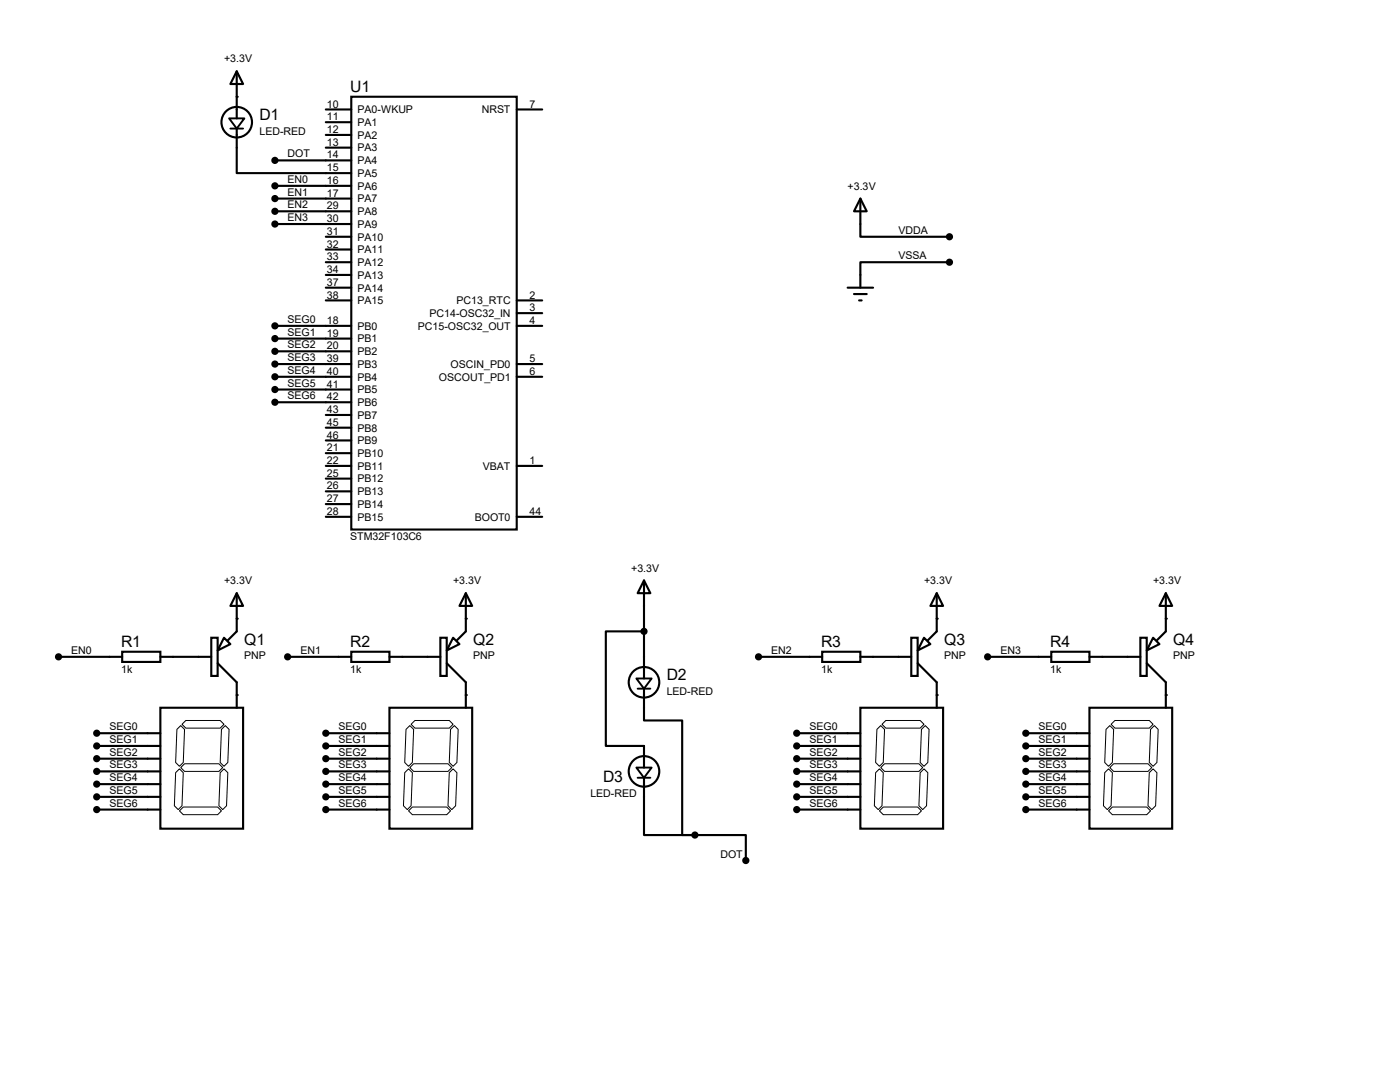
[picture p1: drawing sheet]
<svg xmlns="http://www.w3.org/2000/svg" width="279mm" height="216mm" viewBox="0 0 279 216" stroke-linecap="round" stroke-linejoin="round" font-family="sans-serif">
<g fill="none" stroke="#000" stroke-width=".42">
<path d="M47.2 14.2l1.3 2.6h-2.5zM47.2 14.2v9.4M70.1 19.3h33v86.4h-33zM47.2 25.7v8.8h22.9M54.9 39.6h15.2M54.9 37.1h15.2M54.9 32h15.2M65 21.8h5.1M65 26.9h5.1M65 24.4h5.1M65 29.5h5.1M103.1 21.8h5.1"/>
<path d="M171.7 39.6l1.3 2.6h-2.6zM171.7 39.6v7.6h17.8M54.9 42.2h15.2M54.9 44.7h15.2M65 47.2h5.1M65 49.8h5.1M65 52.3h5.1M65 54.9h5.1M65 57.4h5.1M65 59.9h5.1M103.1 59.9h5.1M169.2 57.4h5"/>
<path d="M170.4 58.7h2.6M171.4 59.9h.6M189.5 52.3h-17.8v5.1M54.9 65h15.2M54.9 67.6h15.2M54.9 70.1h15.2M54.9 72.6h15.2M54.9 75.2h15.2M54.9 77.7h15.2M103.1 65h5.1M103.1 72.6h5.1M103.1 75.2h5.1"/>
<path d="M103.1 62.5h5.1M54.9 80.3h15.2M65 85.3h5.1M65 87.9h5.1M65 90.4h5.1M65 93h5.1M65 82.8h5.1M65 95.5h5.1M65 98h5.1M103.1 93h5.1M47.2 118.4l1.3 2.5h-2.5zM47.2 118.4v7.6l-1.7 1.8"/>
<path d="M65 103.1h5.1M65 100.6h5.1M93 118.4l1.2 2.5h-2.5zM93 118.4v7.6l-1.8 1.8M103.1 103.1h5.1M128.5 115.8l1.3 2.6h-2.5zM128.5 115.8v19.6M186.9 118.4l1.3 2.5h-2.5zM186.9 118.4v7.6l-1.7 1.8M232.7 118.4l1.2 2.5h-2.5zM232.7 118.4v7.6l-1.8 1.8M11.7 131.1h12.7"/>
<path d="M24.4 130h7.6v2.1h-7.6zM32 131.1h10.2M42.2 127.3h1.2v7.6h-1.2zM43.4 132.3l3.8 3.8v5.1M44.7 127.3l1.3 1.2-2.6 1.3zM57.4 131.1h12.7M70.1 130h7.6v2.1h-7.6zM77.7 131.1h10.2M87.9 127.3h1.3v7.6h-1.3zM89.2 132.3l3.8 3.8v5.1M90.4 127.3l1.3 1.2-2.5 1.3zM128.5 126h-7.6v22.8h7.6v4.4"/>
<path d="M128.5 137.4v6.4h7.6v22.8h2.6M151.4 131.1h12.7M164.1 130h7.6v2.1h-7.6zM171.7 131.1h10.2M181.9 127.3h1.2v7.6h-1.2zM183.1 132.3l3.8 3.8v5.1M184.4 127.3l1.3 1.2-2.6 1.3zM197.1 131.1h12.7M209.8 130h7.6v2.1h-7.6zM217.4 131.1h10.2M227.6 127.3h1.3v7.6h-1.3zM228.9 132.3l3.8 3.8v5.1"/>
<path d="M230.1 127.3l1.3 1.2-2.5 1.3zM19.3 146.3h12.7M19.3 148.8h12.7M19.3 151.4h12.7M19.3 153.9h12.7M19.3 156.5h12.7M19.3 159h12.7M32 141.2h16.5v24.2h-16.5zM65 146.3h12.7M65 148.8h12.7M65 151.4h12.7M65 153.9h12.7"/>
<path d="M65 156.5h12.7M65 159h12.7M77.7 141.2h16.5v24.2h-16.5zM128.5 155.2v11.4h10.2M159 146.3h12.7M159 148.8h12.7M159 151.4h12.7M159 153.9h12.7M159 156.5h12.7M159 159h12.7M171.7 141.2h16.5v24.2h-16.5zM204.7 146.3h12.7"/>
<path d="M204.7 148.8h12.7M204.7 151.4h12.7M204.7 153.9h12.7M204.7 156.5h12.7M204.7 159h12.7M217.4 141.2h16.5v24.2h-16.5zM19.3 161.5h12.7M65 161.5h12.7M138.7 166.6h10.1v5.1M159 161.5h12.7M204.7 161.5h12.7"/>
<circle cx="47.2" cy="24.4" r="3"/>
<circle cx="128.5" cy="136.1" r="3"/>
<circle cx="128.5" cy="153.9" r="3"/>
</g>
<g fill="#000">
<circle cx="47.2" cy="19.3" r=".21"/>
<circle cx="47.2" cy="123.4" r=".21"/>
<circle cx="47.2" cy="138.7" r=".21"/>
<circle cx="93" cy="138.7" r=".21"/>
<circle cx="93" cy="123.4" r=".21"/>
<circle cx="186.9" cy="138.7" r=".21"/>
<circle cx="186.9" cy="123.4" r=".21"/>
<circle cx="232.7" cy="123.4" r=".21"/>
<circle cx="232.7" cy="138.7" r=".21"/>
</g>
<g fill="#000" stroke="#000" stroke-width=".42">
<circle cx="54.9" cy="32" r=".51"/>
<circle cx="54.9" cy="39.6" r=".51"/>
<circle cx="54.9" cy="37.1" r=".51"/>
<circle cx="54.9" cy="44.7" r=".51"/>
<circle cx="54.9" cy="42.2" r=".51"/>
<circle cx="189.5" cy="47.2" r=".51"/>
<circle cx="189.5" cy="52.3" r=".51"/>
<circle cx="54.9" cy="75.2" r=".51"/>
<circle cx="54.9" cy="70.1" r=".51"/>
<circle cx="54.9" cy="67.6" r=".51"/>
<circle cx="54.9" cy="72.6" r=".51"/>
<circle cx="54.9" cy="65" r=".51"/>
<circle cx="54.9" cy="77.7" r=".51"/>
<circle cx="54.9" cy="80.3" r=".51"/>
<circle cx="11.7" cy="131.1" r=".51"/>
<circle cx="57.4" cy="131.1" r=".51"/>
<circle cx="128.5" cy="126" r=".51"/>
<circle cx="151.4" cy="131.1" r=".51"/>
<circle cx="197.1" cy="131.1" r=".51"/>
<circle cx="19.3" cy="148.8" r=".51"/>
<circle cx="19.3" cy="153.9" r=".51"/>
<circle cx="19.3" cy="146.3" r=".51"/>
<circle cx="19.3" cy="156.5" r=".51"/>
<circle cx="19.3" cy="159" r=".51"/>
<circle cx="19.3" cy="151.4" r=".51"/>
<circle cx="65" cy="156.5" r=".51"/>
<circle cx="65" cy="148.8" r=".51"/>
<circle cx="65" cy="151.4" r=".51"/>
<circle cx="65" cy="153.9" r=".51"/>
<circle cx="65" cy="159" r=".51"/>
<circle cx="65" cy="146.3" r=".51"/>
<circle cx="159" cy="153.9" r=".51"/>
<circle cx="159" cy="146.3" r=".51"/>
<circle cx="159" cy="148.8" r=".51"/>
<circle cx="159" cy="151.4" r=".51"/>
<circle cx="159" cy="156.5" r=".51"/>
<circle cx="159" cy="159" r=".51"/>
<circle cx="204.7" cy="148.8" r=".51"/>
<circle cx="204.7" cy="146.3" r=".51"/>
<circle cx="204.7" cy="159" r=".51"/>
<circle cx="204.7" cy="151.4" r=".51"/>
<circle cx="204.7" cy="156.5" r=".51"/>
<circle cx="204.7" cy="153.9" r=".51"/>
<circle cx="19.3" cy="161.5" r=".51"/>
<circle cx="65" cy="161.5" r=".51"/>
<circle cx="138.7" cy="166.6" r=".51"/>
<circle cx="148.8" cy="171.7" r=".51"/>
<circle cx="159" cy="161.5" r=".51"/>
<circle cx="204.7" cy="161.5" r=".51"/>
</g>
<path d="M45.7 23.6h3.1l-1.6 2.1zM46 25.7h2.5M127 135.4h3l-1.5 2zM127.3 137.4h2.5M127 153.2h3l-1.5 2zM127.3 155.2h2.5" fill="none" stroke="#000" stroke-width=".38"/>
<g fill="none" stroke="#000" stroke-width=".2">
<path d="M35.1 154.2l.7-.8 .8 .8-.3 6.6-.7 .7-.8-.7zM35.3 145.5l.8-.7 .7 .7-.2 6.6-.8 .8-.7-.8zM36.3 144.5l.8-.7h6.8l.8 .7-.8 .8h-6.8zM36.8 152.4h6.9l.7 .8-.7 .7h-6.9l-.7-.7zM43.9 154.2l.8-.8 .8 .8-.3 6.6-.8 .7-.7-.7zM45 144.8l.7 .7-.2 6.6-.8 .8-.8-.8 .3-6.6zM80.8 154.2l.7-.8 .8 .8-.3 6.6-.7 .7-.8-.7zM81.8 153.2l.7-.8h6.9l.8 .8-.8 .7h-6.9zM81.8 144.8l.7 .7-.2 6.6-.8 .8-.7-.8 .2-6.6zM82 144.5l.8-.7h6.9l.7 .7-.7 .8h-6.9zM89.7 154.2l.7-.8 .8 .8-.3 6.6-.7 .7-.8-.7zM90.7 144.8l.7 .7-.2 6.6-.8 .8-.7-.8 .2-6.6z"/>
<path d="M174.8 154.2l.7-.8 .8 .8-.3 6.6-.7 .7-.8-.7zM175 145.5l.8-.7 .7 .7-.2 6.6-.8 .8-.7-.8zM175.8 153.2l.7-.8h6.9l.7 .8-.7 .7h-6.9zM176.8 143.8h6.8l.8 .7-.8 .8h-6.8l-.8-.8zM183.6 154.2l.8-.8 .8 .8-.3 6.6-.8 .7-.7-.7zM183.9 145.5l.8-.7 .7 .7-.2 6.6-.8 .8-.8-.8zM220.5 154.2l.7-.8 .8 .8-.3 6.6-.7 .7-.8-.7zM220.7 145.5l.8-.7 .7 .7-.2 6.6-.8 .8-.7-.8zM221.5 153.2l.7-.8h6.9l.8 .8-.8 .7h-6.9zM222.5 143.8h6.9l.7 .7-.7 .8h-6.9l-.8-.8zM229.4 154.2l.7-.8 .8 .8-.3 6.6-.7 .7-.8-.7zM230.4 144.8l.7 .7-.2 6.6-.8 .8-.7-.8 .2-6.6z"/>
<path d="M36.6 161h6.8l.8 .8-.8 .8h-6.8l-.8-.8zM82.3 161h6.9l.7 .8-.7 .8h-6.9l-.8-.8zM175.5 161.8l.8-.8h6.8l.8 .8-.8 .8h-6.8zM221.2 161.8l.8-.8h6.9l.7 .8-.7 .8h-6.9z"/>
</g>
<g font-size="3.1">
<text x="51.8" y="24">D1</text>
<text x="69.9" y="18.4">U1</text>
<text x="24.2" y="129.2">R1</text>
<text x="48.7" y="128.6">Q1</text>
<text x="69.9" y="129.2">R2</text>
<text x="94.4" y="128.6">Q2</text>
<text x="163.9" y="129.2">R3</text>
<text x="188.4" y="128.6">Q3</text>
<text x="209.6" y="129.2">R4</text>
<text x="234.1" y="128.6">Q4</text>
<text x="133.1" y="135.7">D2</text>
<text x="120.4" y="156">D3</text>
</g>
<g font-size="2.1">
<text x="44.7" y="12.4">+3.3V</text>
<text x="65.2" y="21.5">10</text>
<text x="71.4" y="22.6">PA0-WKUP</text>
<text x="96.1" y="22.6">NRST</text>
<text x="105.7" y="21.5">7</text>
<text x="51.8" y="26.9">LED-RED</text>
<text x="65.2" y="26.5">12</text>
<text x="65.2" y="24">11</text>
<text x="65.2" y="29.1">13</text>
<text x="71.4" y="27.7">PA2</text>
<text x="71.4" y="25.1">PA1</text>
<text x="57.4" y="31.4">DOT</text>
<text x="65.2" y="31.6">14</text>
<text x="65.2" y="34.2">15</text>
<text x="71.4" y="30.2">PA3</text>
<text x="71.4" y="32.8">PA4</text>
<text x="71.4" y="35.3">PA5</text>
<text x="57.4" y="39">EN1</text>
<text x="57.4" y="36.5">EN0</text>
<text x="57.4" y="41.6">EN2</text>
<text x="65.2" y="36.7">16</text>
<text x="65.2" y="39.2">17</text>
<text x="65.2" y="41.8">29</text>
<text x="71.4" y="37.8">PA6</text>
<text x="71.4" y="40.4">PA7</text>
<text x="169.2" y="37.8">+3.3V</text>
<text x="57.4" y="44.1">EN3</text>
<text x="65.2" y="44.3">30</text>
<text x="65.2" y="46.9">31</text>
<text x="71.4" y="42.9">PA8</text>
<text x="71.4" y="45.5">PA9</text>
<text x="179.3" y="46.7">VDDA</text>
<text x="65.2" y="49.4">32</text>
<text x="65.2" y="51.9">33</text>
<text x="71.4" y="48">PA10</text>
<text x="71.4" y="50.5">PA11</text>
<text x="71.4" y="53.1">PA12</text>
<text x="179.3" y="51.7">VSSA</text>
<text x="65.2" y="54.5">34</text>
<text x="65.2" y="57">37</text>
<text x="65.2" y="59.6">38</text>
<text x="71.4" y="55.6">PA13</text>
<text x="71.4" y="58.2">PA14</text>
<text x="105.7" y="59.6">2</text>
<text x="57.4" y="64.4">SEG0</text>
<text x="65.2" y="64.6">18</text>
<text x="71.4" y="65.8">PB0</text>
<text x="71.4" y="60.7">PA15</text>
<text x="83.4" y="65.8">PC15-OSC32_OUT</text>
<text x="85.7" y="63.2">PC14-OSC32_IN</text>
<text x="91.1" y="60.7">PC13_RTC</text>
<text x="105.7" y="62.1">3</text>
<text x="105.7" y="64.6">4</text>
<text x="57.4" y="67">SEG1</text>
<text x="57.4" y="69.5">SEG2</text>
<text x="65.2" y="67.2">19</text>
<text x="65.2" y="69.7">20</text>
<text x="71.4" y="68.3">PB1</text>
<text x="71.4" y="70.9">PB2</text>
<text x="57.4" y="72.1">SEG3</text>
<text x="57.4" y="74.6">SEG4</text>
<text x="57.4" y="77.1">SEG5</text>
<text x="65.2" y="72.3">39</text>
<text x="65.2" y="74.8">40</text>
<text x="65.2" y="77.3">41</text>
<text x="71.4" y="73.4">PB3</text>
<text x="71.4" y="75.9">PB4</text>
<text x="87.6" y="75.9">OSCOUT_PD1</text>
<text x="89.9" y="73.4">OSCIN_PD0</text>
<text x="105.7" y="72.3">5</text>
<text x="105.7" y="74.8">6</text>
<text x="57.4" y="79.7">SEG6</text>
<text x="65.2" y="79.9">42</text>
<text x="65.2" y="82.4">43</text>
<text x="71.4" y="78.5">PB5</text>
<text x="71.4" y="81">PB6</text>
<text x="71.4" y="83.6">PB7</text>
<text x="65.2" y="85">45</text>
<text x="65.2" y="87.5">46</text>
<text x="71.4" y="86.1">PB8</text>
<text x="71.4" y="88.6">PB9</text>
<text x="65.2" y="90">21</text>
<text x="65.2" y="92.6">22</text>
<text x="65.2" y="95.1">25</text>
<text x="71.4" y="91.2">PB10</text>
<text x="71.4" y="93.7">PB11</text>
<text x="96.4" y="93.7">VBAT</text>
<text x="105.7" y="92.6">1</text>
<text x="65.2" y="97.7">26</text>
<text x="65.2" y="100.2">27</text>
<text x="71.4" y="96.3">PB12</text>
<text x="71.4" y="98.8">PB13</text>
<text x="71.4" y="101.3">PB14</text>
<text x="65.2" y="102.7">28</text>
<text x="69.9" y="107.8">STM32F103C6</text>
<text x="71.4" y="103.9">PB15</text>
<text x="94.7" y="103.9">BOOT0</text>
<text x="105.7" y="102.7">44</text>
<text x="44.7" y="116.6">+3.3V</text>
<text x="90.4" y="116.6">+3.3V</text>
<text x="126" y="114">+3.3V</text>
<text x="184.4" y="116.6">+3.3V</text>
<text x="230.1" y="116.6">+3.3V</text>
<text x="14.2" y="130.5">EN0</text>
<text x="48.7" y="131.5">PNP</text>
<text x="59.9" y="130.5">EN1</text>
<text x="94.4" y="131.5">PNP</text>
<text x="153.9" y="130.5">EN2</text>
<text x="188.4" y="131.5">PNP</text>
<text x="199.6" y="130.5">EN3</text>
<text x="234.1" y="131.5">PNP</text>
<text x="24.2" y="134.2">1k</text>
<text x="69.9" y="134.2">1k</text>
<text x="163.9" y="134.2">1k</text>
<text x="209.6" y="134.2">1k</text>
<text x="133.1" y="138.6">LED-RED</text>
<text x="21.8" y="145.7">SEG0</text>
<text x="21.8" y="148.3">SEG1</text>
<text x="67.6" y="145.7">SEG0</text>
<text x="67.6" y="148.3">SEG1</text>
<text x="161.5" y="145.7">SEG0</text>
<text x="161.5" y="148.3">SEG1</text>
<text x="207.3" y="145.7">SEG0</text>
<text x="207.3" y="148.3">SEG1</text>
<text x="21.8" y="150.8">SEG2</text>
<text x="21.8" y="153.3">SEG3</text>
<text x="21.8" y="155.9">SEG4</text>
<text x="67.6" y="150.8">SEG2</text>
<text x="67.6" y="153.3">SEG3</text>
<text x="67.6" y="155.9">SEG4</text>
<text x="161.5" y="150.8">SEG2</text>
<text x="161.5" y="153.3">SEG3</text>
<text x="161.5" y="155.9">SEG4</text>
<text x="207.3" y="150.8">SEG2</text>
<text x="207.3" y="153.3">SEG3</text>
<text x="207.3" y="155.9">SEG4</text>
<text x="21.8" y="158.4">SEG5</text>
<text x="21.8" y="161">SEG6</text>
<text x="67.6" y="158.4">SEG5</text>
<text x="67.6" y="161">SEG6</text>
<text x="117.8" y="159">LED-RED</text>
<text x="161.5" y="158.4">SEG5</text>
<text x="161.5" y="161">SEG6</text>
<text x="207.3" y="158.4">SEG5</text>
<text x="207.3" y="161">SEG6</text>
<text x="143.8" y="171.1">DOT</text>
</g>
</svg>
